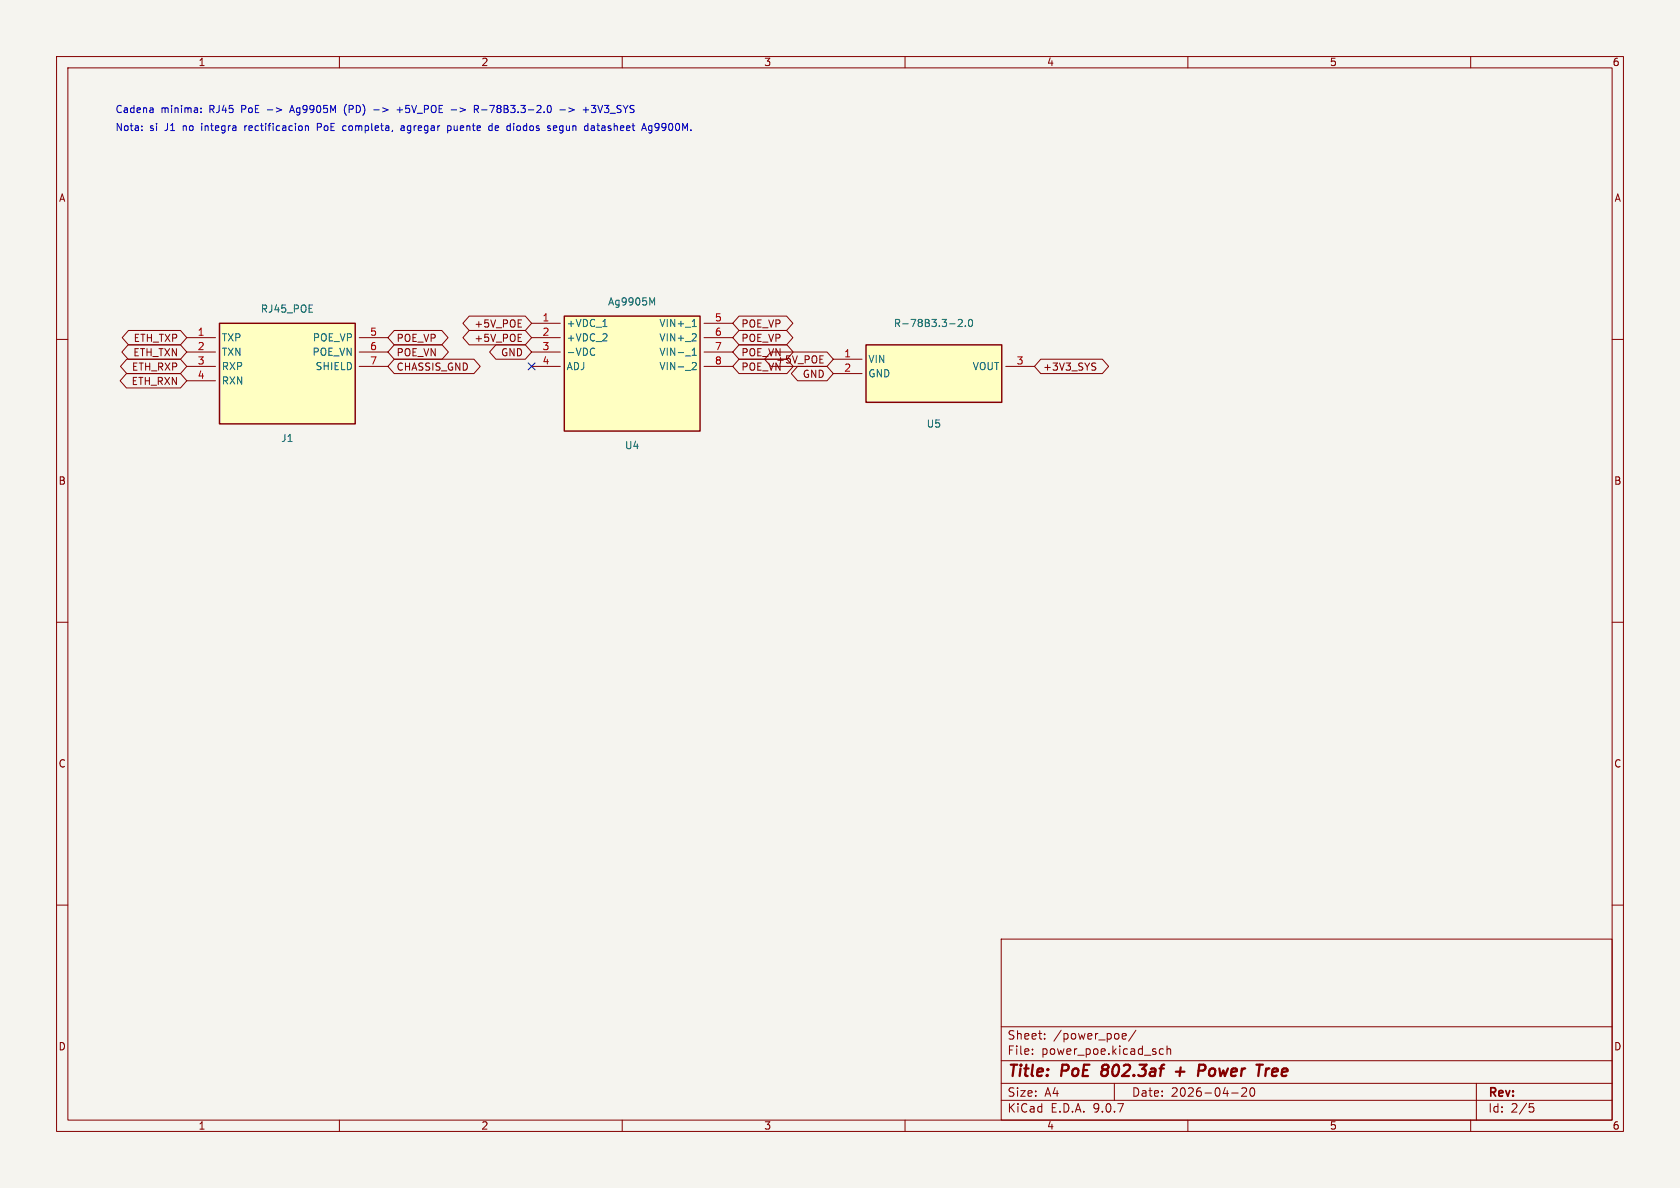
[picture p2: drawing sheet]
<svg xmlns="http://www.w3.org/2000/svg" width="297mm" height="210mm" viewBox="0 0 297 210" stroke-linecap="round" stroke-linejoin="round" font-family="sans-serif">
<path d="M0 0h297v210h-297z" fill="#f5f4ef" stroke="#f5f4ef" stroke-width=".18"/>
<g fill="none" stroke="#840000" stroke-width=".18">
<path d="M10 10h277v190h-277zM12 12h273v186h-273zM60 10v2M110 10v2M160 10v2M210 10v2M260 10v2M10 60h2M285 60h2M10 110h2M285 110h2M10 160h2"/>
<path d="M177 166h108v32h-108zM285 160h2M60 198v2M110 198v2M160 198v2M177 194.5h108M177 191.5h108M177 187.5h108M177 181.5h108M182.5 186.3v.1M182.5 185.5v.1M184.7 183.6v.1"/>
<path d="M184.7 182.8v.1M197 191.5v3M198.5 183.6h.5M198.5 182.8l.4-.1 .2 .4-.7 .1M200.8 182.1l-1.3 2M205.7 185.5l-.5-.1-.2 .3v.4l.1 .2h.6M206.3 185.5l.2-.1 .4 .1 .1 .9M206.3 184.9v1.5M210 198v2M217.7 193.2h1.2M219.5 192.4l.6-.1 .2 .1 .1 .3-.9 1.1h.9M221.1 192.4l.2-.1a.81 .81 0 0 1 .6 .6 .81 .81 0 0 1-.3 .8l-.1 .1a.81 .81 0 0 1-.4-1.4z"/>
<path d="M260 198v2M261 191.5v6.5M270.4 195.1h.7M270.5 195.7h.4l.3 .3-.2 .5-.5 .1"/>
</g>
<path d="M194.8 189.3l-.1 .5 .1 .3M207.9 189.4h1.5M208.7 188.7l-.2 1.5M211.9 189.3h.8a.55 .55 0 0 0 .4-.5 .55 .55 0 0 0-.3-.6h-.8l-.2 2M224.4 188.9l-.4 .1-.2 .3" fill="none" stroke="#840000" stroke-width=".4"/>
<path d="M153.1 61h24v10.1h-24z" fill="#ffffc2"/>
<path d="M153.1 61h24v10.1h-24z" fill="none" stroke="#840000" stroke-width=".25"/>
<path d="M147.3 63.5h5.1M147.3 66h5.1M177.8 64.8h5.1" fill="none" stroke="#840000" stroke-width=".18"/>
<path d="M169.4 56.6l.5-.1 .2 .3-.8 .9h.8M170.7 57.6v.1M171.3 56.6l.2-.1a.68 .68 0 0 1 .5 .6 .68 .68 0 0 1-.5 .6l-.2-.1-.1-.4z" fill="none" stroke="#006464" stroke-width=".18"/>
<path d="M38.8 57.2h24v17.7h-24z" fill="#ffffc2"/>
<path d="M38.8 57.2h24v17.7h-24z" fill="none" stroke="#840000" stroke-width=".25"/>
<path d="M33 59.7h5.1M63.5 59.7h5.1M33 62.2h5.1M33 64.8h5.1M33 67.3h5.1M63.5 62.2h5.1M63.5 64.8h5.1" fill="none" stroke="#840000" stroke-width=".18"/>
<path d="M99.8 55.9h24v20.3h-24z" fill="#ffffc2"/>
<path d="M99.8 55.9h24v20.3h-24z" fill="none" stroke="#840000" stroke-width=".25"/>
<g fill="none" stroke="#840000" stroke-width=".18">
<path d="M22.7 58.4h9.2l1.1 1.3-1.1 1.3h-9.2l-1.1-1.3zM69.7 58.4h8.4l1.1 1.3-1.1 1.3h-8.4l-1.1-1.3zM82.9 55.9h10l1.1 1.3-1.1 1.2h-10l-1.1-1.2zM82.9 58.4h10l1.1 1.3-1.1 1.3h-10l-1.1-1.3zM91.6 57.8h.6M91.6 56.6h.6M91.6 59.1h.6M94 57.2h5.1M94 59.7h5.1M124.5 57.2h5M124.5 59.7h5M130.7 55.9h8.4l1.1 1.3-1.1 1.2h-8.4l-1.2-1.2z"/>
<path d="M130.7 58.4h8.4l1.1 1.3-1.1 1.3h-8.4l-1.2-1.3zM22.3 66h9.6l1.1 1.3-1.1 1.3h-9.6l-1.1-1.3zM22.4 63.5h9.5l1.1 1.3-1.1 1.2h-9.5l-1.1-1.2zM22.7 61h9.2l1.1 1.2-1.1 1.3h-9.2l-1.2-1.3zM69.7 61h8.5l1.1 1.2-1.1 1.3h-8.5l-1.1-1.3zM69.7 63.5h14.1l1.1 1.3-1.1 1.2h-14.1l-1.1-1.2zM87.7 61h5.2l1.1 1.2-1.1 1.3h-5.2l-1.1-1.3zM91.6 60.4h.6M94 62.2h5.1M94 64.8h5.1M124.5 62.2h5M124.5 64.8h5"/>
<path d="M130.7 61h8.4l1.1 1.2-1.1 1.3h-8.4l-1.2-1.3zM130.7 63.5h8.4l1.1 1.3-1.1 1.2h-8.4l-1.2-1.2zM136.3 62.2h9.9l1.1 1.3-1.1 1.3h-9.9l-1.1-1.3zM141 64.8h5.2l1.1 1.2-1.1 1.3h-5.2l-1.1-1.3zM144.9 64.2h.6M144.9 62.9h.6M184 63.5h10.9l1.1 1.3-1.1 1.2h-10.9l-1.1-1.2zM193.5 64.8l.2 .3-.2 .3M193.5 64.2h.2"/>
</g>
<path d="M106.6 57.7h.7M115.3 53.6l.4-1v1.3M122.4 57.7h.7M122.6 56.6l.1-.1v1.2M122.9 59l.2 .2-.1 .3-.7 .8h.8M104.9 61.5l.2 .2M105.1 62.7l-.2 .1M122.4 61.9l.3-.4v1.3M122.4 62.8h.7M122.4 64.1h.5l.2 .3-.8 .9h.8" fill="none" stroke="#006464" stroke-width=".18"/>
<path d="M93.4 64.2l1.2 1.2M94.6 64.2l-1.2 1.2" fill="none" stroke="#000084" stroke-width=".18"/>
<g fill="none" stroke="#0000c2" stroke-width=".18">
<path d="M35.5 19.8v.1M35.5 19.1v.1M51.3 19.5h.6M51.6 18.6l-.4 1.3M61.2 18.5a1.46 1.46 0 0 0 0 1.9M66.1 19.4h.9M70.2 19.4h1M70.7 18.9v1M79.7 19.4h1M83.9 19.3l.6-.1 .1-.1-.1-.3-.6-.2v1.3M84.2 19.3l.4 .6M96.9 18.8l.1-.2a.68 .68 0 0 1 .5 .7 .68 .68 0 0 1-.5 .6l-.1-.1-.2-.4z"/>
<path d="M99 19.4h.9M103.1 19.4h1M103.6 18.9v1M104.5 18.6h.8M104.5 19.8h.1M25.1 23v.1M25.1 22.3v.1M43.3 22.2v.9M43.5 22.2l-.2 .3M54 22.2v.9M54 22.4l.2-.2 .3 .1v.8M56.1 22.5h.5"/>
<path d="M56.6 21.8h-.5v1.3M60.7 22.3h.5M60.7 23h.5M70.9 22.3h.5l.1 .8M71.5 22.5l-.5 .1-.1 .2 .1 .3 .5-.1M79.1 22.3l.4-.1 .2 .3-.1 .5h-.5M79.1 22.2v1.3M86.5 22.3h.5M86.5 23h.5M87 21.8v1.3M90.8 21.8v.1M90.8 22.2v.9"/>
<path d="M97.2 22.7l.1 .1-.1 .3M97.2 22.2l.1 .1M98.4 22.3l-.4-.1-.2 .2 .1 .6h.5M98.4 22.5l-.6 .2M104.5 22.3l.4-.1 .2 .2M105.1 22.5l-.4 .1-.2 .2 .2 .3 .4-.1M113.6 22.7h.6M113.9 21.8l.4 1.3M115.2 22.3l-.3-.1-.3 .3 .2 .5h.4M115.2 22.2v1.1l-.2 .2-.3-.1"/>
</g>
<g font-size="2.8" fill="#840000">
<text x="178" y="190.9">Title:</text>
<text x="187.7" y="190.9">PoE</text>
<text x="195.6" y="190.9">802.3af</text>
<text x="214.2" y="190.9">Power</text>
<text x="225.4" y="190.9">Tree</text>
</g>
<g font-size="2.1" fill="#840000">
<text x="178" y="184">Sheet:</text>
<text x="186.2" y="184">/power_poe/</text>
<text x="178" y="186.7">File:</text>
<text x="184.1" y="186.7">power_poe.kicad_sch</text>
<text x="178" y="196.9">KiCad</text>
<text x="178" y="194.1">Size:</text>
<text x="184.7" y="194.1">A4</text>
<text x="185.7" y="196.9">E.D.A.</text>
<text x="193.3" y="196.9">9.0.7</text>
<text x="200" y="194.1">Date:</text>
<text x="207" y="194.1">2026-04-20</text>
<text x="263" y="194.3">Rev:</text>
<text x="263" y="196.9">Id:</text>
<text x="267.1" y="196.9">2/5</text>
</g>
<g font-size="1.8" fill="#840000">
<text x="35" y="11.9">1</text>
<text x="85" y="11.9">2</text>
<text x="135" y="11.9">3</text>
<text x="185" y="11.9">4</text>
<text x="235" y="11.9">5</text>
<text x="285" y="11.9">6</text>
<text x="10.3" y="35.9">A</text>
<text x="285.3" y="35.9">A</text>
<text x="83.8" y="58.1">+5V_POE</text>
<text x="131" y="58.1">POE_VP</text>
<text x="23.2" y="65.7">ETH_RXP</text>
<text x="23.5" y="63.2">ETH_TXN</text>
<text x="23.5" y="60.6">ETH_TXP</text>
<text x="70" y="60.6">POE_VP</text>
<text x="70" y="63.2">POE_VN</text>
<text x="70" y="65.7">CHASSIS_GND</text>
<text x="83.8" y="60.6">+5V_POE</text>
<text x="88.5" y="63.2">GND</text>
<text x="131" y="63.2">POE_VN</text>
<text x="131" y="65.7">POE_VN</text>
<text x="131" y="60.6">POE_VP</text>
<text x="137.1" y="64.5">+5V_POE</text>
<text x="184.3" y="65.7">+3V3_SYS</text>
<text x="23.2" y="68.3">ETH_RXN</text>
<text x="141.8" y="67">GND</text>
<text x="10.3" y="85.9">B</text>
<text x="285.3" y="85.9">B</text>
<text x="10.3" y="135.9">C</text>
<text x="285.3" y="135.9">C</text>
<text x="10.3" y="185.9">D</text>
<text x="285.3" y="185.9">D</text>
<text x="35" y="199.9">1</text>
<text x="85" y="199.9">2</text>
<text x="135" y="199.9">3</text>
<text x="185" y="199.9">4</text>
<text x="235" y="199.9">5</text>
<text x="285" y="199.9">6</text>
</g>
<g font-size="1.8" fill="#0000c2">
<text x="20.3" y="20.1">Cadena</text>
<text x="20.3" y="23.2">Nota:</text>
<text x="26.4" y="23.2">si</text>
<text x="28.4" y="20.1">minima:</text>
<text x="29.3" y="23.2">J1</text>
<text x="32.6" y="23.2">no</text>
<text x="36.1" y="23.2">integra</text>
<text x="37.1" y="20.1">RJ45</text>
<text x="42.9" y="20.1">PoE</text>
<text x="43.9" y="23.2">rectificacion</text>
<text x="47.7" y="20.1">-&gt;</text>
<text x="52" y="20.1">Ag9905M</text>
<text x="56.9" y="23.2">PoE</text>
<text x="61.7" y="23.2">completa,</text>
<text x="61.7" y="20.1">(PD)</text>
<text x="67.1" y="20.1">-&gt;</text>
<text x="71.4" y="20.1">+5V_POE</text>
<text x="72.1" y="23.2">agregar</text>
<text x="80.6" y="23.2">puente</text>
<text x="81.2" y="20.1">-&gt;</text>
<text x="85.5" y="20.1">R-78B3.3-2.0</text>
<text x="88.1" y="23.2">de</text>
<text x="91.5" y="23.2">diodos</text>
<text x="98.9" y="23.2">segun</text>
<text x="100.8" y="20.1">-&gt;</text>
<text x="105.1" y="20.1">+3V3_SYS</text>
<text x="105.6" y="23.2">datasheet</text>
<text x="116.1" y="23.2">Ag9900M.</text>
</g>
<g font-size="1.8" fill="#a90000">
<text x="34.9" y="59.4">1</text>
<text x="65.3" y="59.4">5</text>
<text x="95.8" y="56.9">1</text>
<text x="95.8" y="59.4">2</text>
<text x="126.3" y="56.9">5</text>
<text x="126.3" y="59.4">6</text>
<text x="34.9" y="62">2</text>
<text x="34.9" y="64.5">3</text>
<text x="65.3" y="62">6</text>
<text x="65.3" y="64.5">7</text>
<text x="95.8" y="62">3</text>
<text x="95.8" y="64.5">4</text>
<text x="126.3" y="62">7</text>
<text x="126.3" y="64.5">8</text>
<text x="149.2" y="63.2">1</text>
<text x="149.2" y="65.8">2</text>
<text x="179.6" y="64.5">3</text>
<text x="34.9" y="67.1">4</text>
</g>
<g font-size="1.8" fill="#006464">
<text x="46" y="55.5">RJ45_POE</text>
<text x="100.1" y="58">+VDC_1</text>
<text x="107.4" y="54.2">Ag9905M</text>
<text x="116.5" y="58">VIN+_1</text>
<text x="157.9" y="58">R-78B3.3-2.0</text>
<text x="39.1" y="60.6">TXP</text>
<text x="39.1" y="63.1">TXN</text>
<text x="39.1" y="65.6">RXP</text>
<text x="55.1" y="63.1">POE_VN</text>
<text x="55.2" y="60.6">POE_VP</text>
<text x="55.7" y="65.6">SHIELD</text>
<text x="100.1" y="60.6">+VDC_2</text>
<text x="100.1" y="63.1">-VDC</text>
<text x="100.1" y="65.6">ADJ</text>
<text x="116.5" y="60.6">VIN+_2</text>
<text x="116.5" y="63.1">VIN-_1</text>
<text x="116.5" y="65.6">VIN-_2</text>
<text x="153.4" y="64.4">VIN</text>
<text x="171.9" y="65.6">VOUT</text>
<text x="39.1" y="68.2">RXN</text>
<text x="153.4" y="66.9">GND</text>
<text x="163.7" y="75.8">U5</text>
<text x="49.6" y="78.3">J1</text>
<text x="110.4" y="79.6">U4</text>
</g>
</svg>
